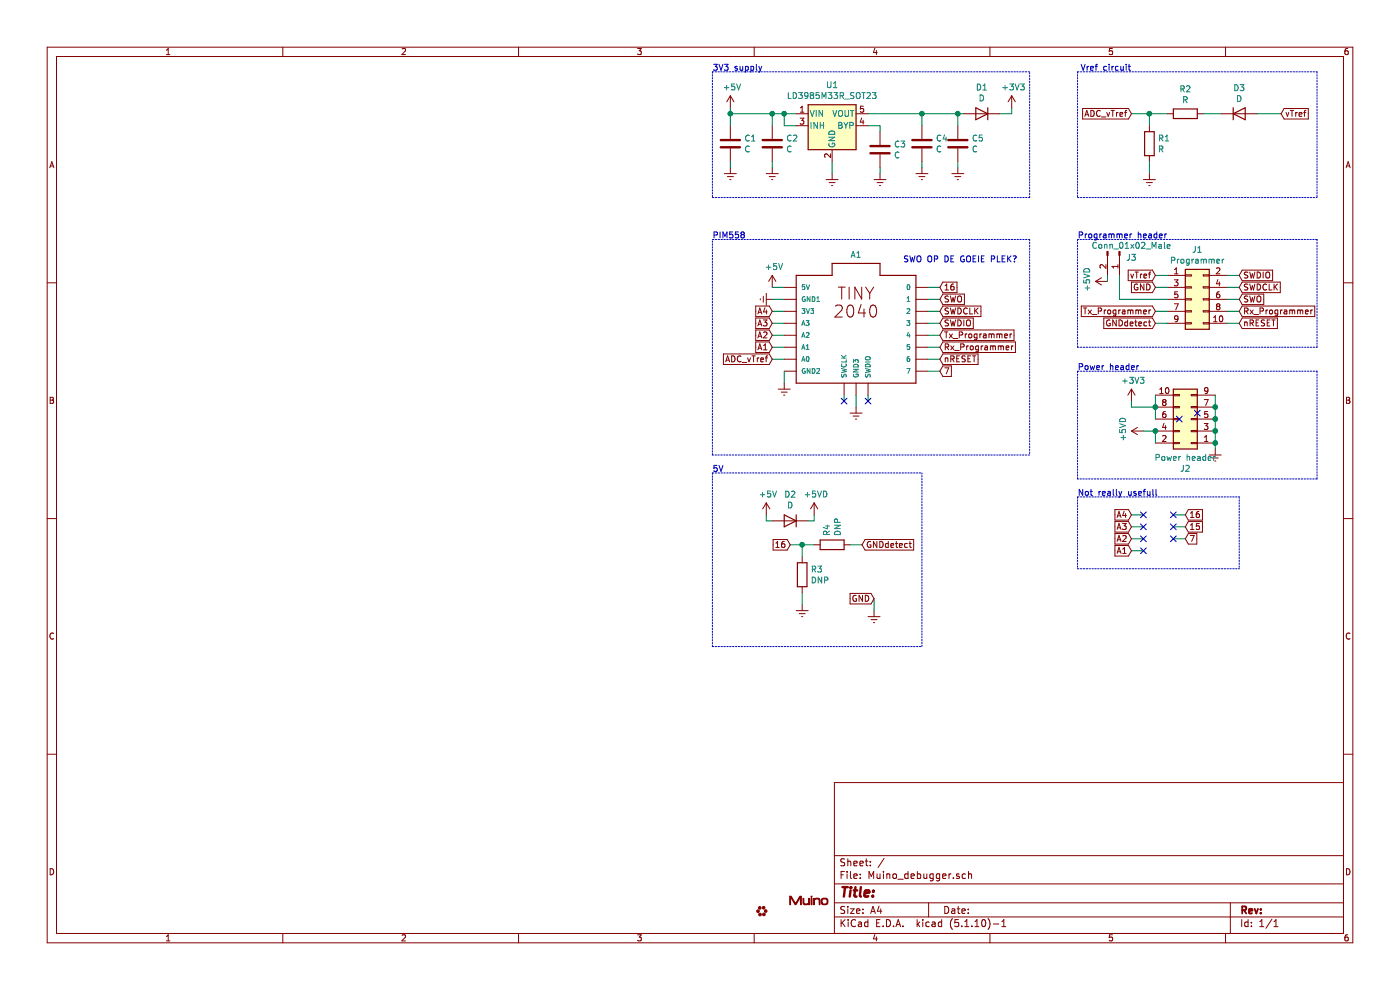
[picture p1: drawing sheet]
EESchema Schematic File Version 4
EELAYER 30 0
EELAYER END
$Descr A4 11693 8268
encoding utf-8
Sheet 1 1
Title ""
Date ""
Rev ""
Comp ""
Comment1 ""
Comment2 ""
Comment3 ""
Comment4 ""
$EndDescr
$Comp
L Connector_Generic:Conn_02x05_Odd_Even J1
U 1 1
P 9950 2500
F 0 "J1" H 10000 2917 50  0000 C CNN
F 1 "Programmer" H 10000 2826 50  0000 C CNN
F 2 "Connector_PinHeader_2.54mm:PinHeader_2x05_P2.54mm_Vertical" H 9950 2500 50  0001 C CNN
F 3 "~" H 9950 2500 50  0001 C CNN
	1    9950 2500
	1    0    0    -1  
$EndComp
Wire Wire Line
	9750 2300 9650 2300
Wire Wire Line
	9650 2400 9750 2400
Wire Wire Line
	9650 2600 9750 2600
Wire Wire Line
	9650 2700 9750 2700
Wire Wire Line
	10250 2300 10350 2300
Wire Wire Line
	10250 2400 10350 2400
Wire Wire Line
	10250 2500 10350 2500
Wire Wire Line
	10250 2600 10350 2600
Wire Wire Line
	10250 2700 10350 2700
Text GLabel 9650 2300 0    50   Input ~ 0
vTref
Text GLabel 9650 2400 0    50   Input ~ 0
GND
Text GLabel 9650 2700 0    50   Input ~ 0
GNDdetect
Text GLabel 10350 2300 2    50   Input ~ 0
SWDIO
Text GLabel 10350 2400 2    50   Input ~ 0
SWDCLK
Text GLabel 10350 2500 2    50   Input ~ 0
SWO
Text GLabel 10350 2700 2    50   Input ~ 0
nRESET
Text GLabel 7850 2400 2    50   Input ~ 0
16
Text GLabel 7850 2800 2    50   Input ~ 0
Tx_Programmer
Text GLabel 7850 2900 2    50   Input ~ 0
Rx_Programmer
Text GLabel 7850 2600 2    50   Input ~ 0
SWDCLK
Text GLabel 7850 2700 2    50   Input ~ 0
SWDIO
Text GLabel 7850 3000 2    50   Input ~ 0
nRESET
Text GLabel 9450 950  0    50   Input ~ 0
ADC_vTref
$Comp
L Device:R R1
U 1 1
P 9600 1200
F 0 "R1" H 9670 1246 50  0000 L CNN
F 1 "R" H 9670 1155 50  0000 L CNN
F 2 "Resistor_SMD:R_0603_1608Metric_Pad0.98x0.95mm_HandSolder" V 9530 1200 50  0001 C CNN
F 3 "~" H 9600 1200 50  0001 C CNN
	1    9600 1200
	1    0    0    -1  
$EndComp
$Comp
L Device:R R2
U 1 1
P 9900 950
F 0 "R2" V 9693 950 50  0000 C CNN
F 1 "R" V 9784 950 50  0000 C CNN
F 2 "Resistor_SMD:R_0603_1608Metric_Pad0.98x0.95mm_HandSolder" V 9830 950 50  0001 C CNN
F 3 "~" H 9900 950 50  0001 C CNN
	1    9900 950 
	0    1    1    0   
$EndComp
Wire Wire Line
	9750 950  9600 950 
Wire Wire Line
	9600 1050 9600 950 
Connection ~ 9600 950 
Wire Wire Line
	9600 950  9450 950 
Wire Wire Line
	10050 950  10200 950 
Text GLabel 10700 950  2    50   Input ~ 0
vTref
Wire Wire Line
	9600 1350 9600 1450
$Comp
L power:Earth #PWR0101
U 1 1
P 9600 1450
F 0 "#PWR0101" H 9600 1200 50  0001 C CNN
F 1 "Earth" H 9600 1300 50  0001 C CNN
F 2 "" H 9600 1450 50  0001 C CNN
F 3 "~" H 9600 1450 50  0001 C CNN
	1    9600 1450
	1    0    0    -1  
$EndComp
Wire Notes Line
	9000 600  9000 1650
Text Notes 9450 600  2    50   ~ 0
Vref circuit\n
Wire Notes Line
	9000 1650 11000 1650
Wire Notes Line
	11000 600  11000 1650
Wire Notes Line
	9000 600  11000 600 
Wire Wire Line
	7750 2400 7850 2400
Wire Wire Line
	7750 2600 7850 2600
Wire Wire Line
	7850 2700 7750 2700
Wire Wire Line
	7750 2800 7850 2800
Wire Wire Line
	7750 2900 7850 2900
Wire Wire Line
	7750 3000 7850 3000
Wire Wire Line
	7750 3100 7850 3100
$Comp
L Suino:LOGO G1
U 1 1
P 6600 7600
F 0 "G1" H 6600 7415 60  0001 C CNN
F 1 "LOGO" H 6600 7785 60  0001 C CNN
F 2 "Muino_debugger:Suino" H 6600 7600 50  0001 C CNN
F 3 "" H 6600 7600 50  0001 C CNN
	1    6600 7600
	1    0    0    -1  
$EndComp
Text GLabel 6450 3000 0    50   Input ~ 0
ADC_vTref
$Comp
L Regulator_Linear:LD3985M33R_SOT23 U1
U 1 1
P 6950 1050
F 0 "U1" H 6950 1392 50  0000 C CNN
F 1 "LD3985M33R_SOT23" H 6950 1301 50  0000 C CNN
F 2 "Package_TO_SOT_SMD:SOT-23-5" H 6950 1375 50  0001 C CIN
F 3 "http://www.st.com/internet/com/TECHNICAL_RESOURCES/TECHNICAL_LITERATURE/DATASHEET/CD00003395.pdf" H 6950 1050 50  0001 C CNN
	1    6950 1050
	1    0    0    -1  
$EndComp
$Comp
L power:Earth #PWR08
U 1 1
P 7150 3400
F 0 "#PWR08" H 7150 3150 50  0001 C CNN
F 1 "Earth" H 7150 3250 50  0001 C CNN
F 2 "" H 7150 3400 50  0001 C CNN
F 3 "~" H 7150 3400 50  0001 C CNN
	1    7150 3400
	1    0    0    -1  
$EndComp
$Comp
L power:Earth #PWR05
U 1 1
P 6450 2500
F 0 "#PWR05" H 6450 2250 50  0001 C CNN
F 1 "Earth" H 6450 2350 50  0001 C CNN
F 2 "" H 6450 2500 50  0001 C CNN
F 3 "~" H 6450 2500 50  0001 C CNN
	1    6450 2500
	0    1    1    0   
$EndComp
$Comp
L power:Earth #PWR07
U 1 1
P 6950 1450
F 0 "#PWR07" H 6950 1200 50  0001 C CNN
F 1 "Earth" H 6950 1300 50  0001 C CNN
F 2 "" H 6950 1450 50  0001 C CNN
F 3 "~" H 6950 1450 50  0001 C CNN
	1    6950 1450
	1    0    0    -1  
$EndComp
$Comp
L power:+5V #PWR01
U 1 1
P 6100 900
F 0 "#PWR01" H 6100 750 50  0001 C CNN
F 1 "+5V" H 6115 1073 50  0000 C CNN
F 2 "" H 6100 900 50  0001 C CNN
F 3 "" H 6100 900 50  0001 C CNN
	1    6100 900 
	1    0    0    -1  
$EndComp
$Comp
L power:+5V #PWR04
U 1 1
P 6450 2400
F 0 "#PWR04" H 6450 2250 50  0001 C CNN
F 1 "+5V" H 6465 2573 50  0000 C CNN
F 2 "" H 6450 2400 50  0001 C CNN
F 3 "" H 6450 2400 50  0001 C CNN
	1    6450 2400
	1    0    0    -1  
$EndComp
Wire Wire Line
	6550 2400 6450 2400
Wire Wire Line
	6550 2500 6450 2500
Wire Wire Line
	6450 3000 6550 3000
Wire Wire Line
	7150 3400 7150 3300
Wire Wire Line
	6950 1350 6950 1450
Wire Wire Line
	6650 950  6550 950 
Wire Wire Line
	6550 950  6550 1050
Connection ~ 6550 950 
Wire Wire Line
	6550 950  6450 950 
$Comp
L Device:C C2
U 1 1
P 6450 1200
F 0 "C2" H 6565 1246 50  0000 L CNN
F 1 "C" H 6565 1155 50  0000 L CNN
F 2 "Capacitor_SMD:C_0603_1608Metric_Pad1.08x0.95mm_HandSolder" H 6488 1050 50  0001 C CNN
F 3 "~" H 6450 1200 50  0001 C CNN
	1    6450 1200
	1    0    0    -1  
$EndComp
Wire Wire Line
	6550 1050 6650 1050
$Comp
L Device:C C1
U 1 1
P 6100 1200
F 0 "C1" H 6215 1246 50  0000 L CNN
F 1 "C" H 6215 1155 50  0000 L CNN
F 2 "Capacitor_SMD:C_0603_1608Metric_Pad1.08x0.95mm_HandSolder" H 6138 1050 50  0001 C CNN
F 3 "~" H 6100 1200 50  0001 C CNN
	1    6100 1200
	1    0    0    -1  
$EndComp
Wire Wire Line
	6450 1050 6450 950 
Connection ~ 6450 950 
Wire Wire Line
	6100 1050 6100 950 
Wire Wire Line
	6100 950  6450 950 
Wire Wire Line
	6100 950  6100 900 
Connection ~ 6100 950 
Wire Wire Line
	6100 1350 6100 1400
Wire Wire Line
	6450 1400 6450 1350
$Comp
L power:Earth #PWR03
U 1 1
P 6450 1400
F 0 "#PWR03" H 6450 1150 50  0001 C CNN
F 1 "Earth" H 6450 1250 50  0001 C CNN
F 2 "" H 6450 1400 50  0001 C CNN
F 3 "~" H 6450 1400 50  0001 C CNN
	1    6450 1400
	1    0    0    -1  
$EndComp
$Comp
L power:Earth #PWR02
U 1 1
P 6100 1400
F 0 "#PWR02" H 6100 1150 50  0001 C CNN
F 1 "Earth" H 6100 1250 50  0001 C CNN
F 2 "" H 6100 1400 50  0001 C CNN
F 3 "~" H 6100 1400 50  0001 C CNN
	1    6100 1400
	1    0    0    -1  
$EndComp
$Comp
L Device:C C3
U 1 1
P 7350 1250
F 0 "C3" H 7465 1296 50  0000 L CNN
F 1 "C" H 7465 1205 50  0000 L CNN
F 2 "Capacitor_SMD:C_0603_1608Metric_Pad1.08x0.95mm_HandSolder" H 7388 1100 50  0001 C CNN
F 3 "~" H 7350 1250 50  0001 C CNN
	1    7350 1250
	1    0    0    -1  
$EndComp
Wire Wire Line
	7350 1400 7350 1450
$Comp
L power:Earth #PWR09
U 1 1
P 7350 1450
F 0 "#PWR09" H 7350 1200 50  0001 C CNN
F 1 "Earth" H 7350 1300 50  0001 C CNN
F 2 "" H 7350 1450 50  0001 C CNN
F 3 "~" H 7350 1450 50  0001 C CNN
	1    7350 1450
	1    0    0    -1  
$EndComp
$Comp
L Device:C C4
U 1 1
P 7700 1200
F 0 "C4" H 7815 1246 50  0000 L CNN
F 1 "C" H 7815 1155 50  0000 L CNN
F 2 "Capacitor_SMD:C_0603_1608Metric_Pad1.08x0.95mm_HandSolder" H 7738 1050 50  0001 C CNN
F 3 "~" H 7700 1200 50  0001 C CNN
	1    7700 1200
	1    0    0    -1  
$EndComp
Wire Wire Line
	7700 1350 7700 1400
$Comp
L power:Earth #PWR010
U 1 1
P 7700 1400
F 0 "#PWR010" H 7700 1150 50  0001 C CNN
F 1 "Earth" H 7700 1250 50  0001 C CNN
F 2 "" H 7700 1400 50  0001 C CNN
F 3 "~" H 7700 1400 50  0001 C CNN
	1    7700 1400
	1    0    0    -1  
$EndComp
$Comp
L Device:C C5
U 1 1
P 8000 1200
F 0 "C5" H 8115 1246 50  0000 L CNN
F 1 "C" H 8115 1155 50  0000 L CNN
F 2 "Capacitor_SMD:C_0603_1608Metric_Pad1.08x0.95mm_HandSolder" H 8038 1050 50  0001 C CNN
F 3 "~" H 8000 1200 50  0001 C CNN
	1    8000 1200
	1    0    0    -1  
$EndComp
Wire Wire Line
	8000 1350 8000 1400
$Comp
L power:Earth #PWR011
U 1 1
P 8000 1400
F 0 "#PWR011" H 8000 1150 50  0001 C CNN
F 1 "Earth" H 8000 1250 50  0001 C CNN
F 2 "" H 8000 1400 50  0001 C CNN
F 3 "~" H 8000 1400 50  0001 C CNN
	1    8000 1400
	1    0    0    -1  
$EndComp
Wire Wire Line
	7350 1100 7350 1050
Wire Wire Line
	7250 1050 7350 1050
Wire Wire Line
	7250 950  7700 950 
Wire Wire Line
	7700 950  7700 1050
Wire Wire Line
	7700 950  8000 950 
Wire Wire Line
	8000 950  8000 1050
Connection ~ 7700 950 
Wire Wire Line
	8000 950  8050 950 
Connection ~ 8000 950 
$Comp
L Device:D D1
U 1 1
P 8200 950
F 0 "D1" H 8200 733 50  0000 C CNN
F 1 "D" H 8200 824 50  0000 C CNN
F 2 "Diode_SMD:D_SOD-323_HandSoldering" H 8200 950 50  0001 C CNN
F 3 "~" H 8200 950 50  0001 C CNN
	1    8200 950 
	-1   0    0    1   
$EndComp
$Comp
L Device:D D3
U 1 1
P 10350 950
F 0 "D3" H 10350 1167 50  0000 C CNN
F 1 "D" H 10350 1076 50  0000 C CNN
F 2 "Diode_SMD:D_SOD-323_HandSoldering" H 10350 950 50  0001 C CNN
F 3 "~" H 10350 950 50  0001 C CNN
	1    10350 950 
	1    0    0    -1  
$EndComp
Wire Wire Line
	10500 950  10700 950 
Wire Wire Line
	8450 900  8450 950 
Wire Wire Line
	8450 950  8350 950 
$Comp
L power:+3V3 #PWR012
U 1 1
P 8450 900
F 0 "#PWR012" H 8450 750 50  0001 C CNN
F 1 "+3V3" H 8465 1073 50  0000 C CNN
F 2 "" H 8450 900 50  0001 C CNN
F 3 "" H 8450 900 50  0001 C CNN
	1    8450 900 
	1    0    0    -1  
$EndComp
Wire Notes Line
	5950 600  5950 1650
Wire Notes Line
	5950 1650 8600 1650
Wire Notes Line
	8600 1650 8600 600 
Wire Notes Line
	8600 600  5950 600 
Text Notes 5950 600  0    50   ~ 0
3V3 supply
$Comp
L power:Earth #PWR06
U 1 1
P 6550 3200
F 0 "#PWR06" H 6550 2950 50  0001 C CNN
F 1 "Earth" H 6550 3050 50  0001 C CNN
F 2 "" H 6550 3200 50  0001 C CNN
F 3 "~" H 6550 3200 50  0001 C CNN
	1    6550 3200
	1    0    0    -1  
$EndComp
Wire Wire Line
	6550 3200 6550 3100
$Comp
L Connector_Generic:Conn_02x05_Odd_Even J2
U 1 1
P 9950 3500
F 0 "J2" H 10000 3917 50  0000 C CNN
F 1 "Power header" H 10000 3826 50  0000 C CNN
F 2 "Connector_PinHeader_2.54mm:PinHeader_2x05_P2.54mm_Vertical" H 9950 3500 50  0001 C CNN
F 3 "~" H 9950 3500 50  0001 C CNN
	1    9950 3500
	-1   0    0    1   
$EndComp
$Comp
L power:+3V3 #PWR014
U 1 1
P 9450 3350
F 0 "#PWR014" H 9450 3200 50  0001 C CNN
F 1 "+3V3" H 9465 3523 50  0000 C CNN
F 2 "" H 9450 3350 50  0001 C CNN
F 3 "" H 9450 3350 50  0001 C CNN
	1    9450 3350
	1    0    0    -1  
$EndComp
Connection ~ 9650 3400
Wire Wire Line
	9650 3400 9650 3300
Wire Wire Line
	9650 3400 9650 3500
Wire Wire Line
	9450 3350 9450 3400
Wire Wire Line
	9450 3400 9650 3400
Wire Wire Line
	9650 3700 9650 3600
Connection ~ 9650 3600
$Comp
L Device:D D2
U 1 1
P 6600 4350
F 0 "D2" H 6600 4133 50  0000 C CNN
F 1 "D" H 6600 4224 50  0000 C CNN
F 2 "Diode_SMD:D_SOD-323_HandSoldering" H 6600 4350 50  0001 C CNN
F 3 "~" H 6600 4350 50  0001 C CNN
	1    6600 4350
	-1   0    0    1   
$EndComp
Wire Wire Line
	9550 3600 9650 3600
$Comp
L power:+5V #PWR013
U 1 1
P 6400 4300
F 0 "#PWR013" H 6400 4150 50  0001 C CNN
F 1 "+5V" H 6415 4473 50  0000 C CNN
F 2 "" H 6400 4300 50  0001 C CNN
F 3 "" H 6400 4300 50  0001 C CNN
	1    6400 4300
	1    0    0    -1  
$EndComp
Wire Wire Line
	6400 4300 6400 4350
Wire Wire Line
	6400 4350 6450 4350
Wire Wire Line
	10150 3700 10150 3750
$Comp
L power:Earth #PWR015
U 1 1
P 10150 3750
F 0 "#PWR015" H 10150 3500 50  0001 C CNN
F 1 "Earth" H 10150 3600 50  0001 C CNN
F 2 "" H 10150 3750 50  0001 C CNN
F 3 "~" H 10150 3750 50  0001 C CNN
	1    10150 3750
	1    0    0    -1  
$EndComp
Wire Wire Line
	10150 3700 10150 3600
Connection ~ 10150 3700
Connection ~ 10150 3400
Wire Wire Line
	10150 3400 10150 3300
Connection ~ 10150 3500
Wire Wire Line
	10150 3500 10150 3400
Connection ~ 10150 3600
Wire Wire Line
	10150 3600 10150 3500
Text GLabel 9650 2600 0    50   Input ~ 0
Tx_Programmer
Text GLabel 10350 2600 2    50   Input ~ 0
Rx_Programmer
Wire Notes Line
	9000 2900 11000 2900
Wire Notes Line
	11000 2900 11000 2000
Wire Notes Line
	11000 2000 9000 2000
Wire Notes Line
	9000 2000 9000 2900
Text Notes 9000 2000 0    50   ~ 0
Programmer header
Wire Notes Line
	9000 3100 11000 3100
Wire Notes Line
	11000 3100 11000 4000
Wire Notes Line
	11000 4000 9000 4000
Wire Notes Line
	9000 4000 9000 3100
Text Notes 9000 3100 0    50   ~ 0
Power header
Text GLabel 6450 2900 0    50   Input ~ 0
A1
Text GLabel 6450 2800 0    50   Input ~ 0
A2
Text GLabel 6450 2700 0    50   Input ~ 0
A3
Wire Wire Line
	6450 2700 6550 2700
Wire Wire Line
	6450 2800 6550 2800
Wire Wire Line
	6550 2900 6450 2900
Wire Wire Line
	6450 2600 6550 2600
Text GLabel 6450 2600 0    50   Input ~ 0
A4
Wire Wire Line
	7250 3350 7250 3300
Wire Notes Line
	5950 2000 8600 2000
Wire Notes Line
	8600 2000 8600 3800
Wire Notes Line
	8600 3800 5950 3800
Wire Notes Line
	5950 3800 5950 2000
Text Notes 5950 2000 0    50   ~ 0
PIM558
Wire Wire Line
	7050 3300 7050 3350
$Comp
L TINY2040:TINY2040 A1
U 1 1
P 7150 2800
F 0 "A1" H 7150 3475 50  0000 C CNN
F 1 "TINY2040" H 7150 2800 50  0001 L BNN
F 2 "TINY2040" H 7150 2800 50  0001 L BNN
F 3 "" H 7150 2800 50  0001 L BNN
	1    7150 2800
	1    0    0    -1  
$EndComp
Text Notes 5950 3950 0    50   ~ 0
5V\n
$Comp
L power:+5VD #PWR016
U 1 1
P 6800 4300
F 0 "#PWR016" H 6800 4150 50  0001 C CNN
F 1 "+5VD" H 6815 4473 50  0000 C CNN
F 2 "" H 6800 4300 50  0001 C CNN
F 3 "" H 6800 4300 50  0001 C CNN
	1    6800 4300
	1    0    0    -1  
$EndComp
Wire Wire Line
	6800 4350 6800 4300
Wire Wire Line
	6750 4350 6800 4350
$Comp
L power:+5VD #PWR018
U 1 1
P 9550 3600
F 0 "#PWR018" H 9550 3450 50  0001 C CNN
F 1 "+5VD" H 9565 3773 50  0000 C CNN
F 2 "" H 9550 3600 50  0001 C CNN
F 3 "" H 9550 3600 50  0001 C CNN
	1    9550 3600
	0    -1   -1   0   
$EndComp
$Comp
L power:+5VD #PWR017
U 1 1
P 9250 2350
F 0 "#PWR017" H 9250 2200 50  0001 C CNN
F 1 "+5VD" H 9265 2523 50  0000 C CNN
F 2 "" H 9250 2350 50  0001 C CNN
F 3 "" H 9250 2350 50  0001 C CNN
	1    9250 2350
	0    -1   -1   0   
$EndComp
NoConn ~ 7050 3350
NoConn ~ 7250 3350
Wire Notes Line
	9000 4150 9000 4750
Wire Notes Line
	9000 4750 10350 4750
Wire Notes Line
	9000 4150 10350 4150
Wire Notes Line
	10350 4150 10350 4750
Text Notes 9000 4150 0    50   ~ 0
Not really usefull
Text GLabel 9450 4600 0    50   Input ~ 0
A1
Text GLabel 9450 4500 0    50   Input ~ 0
A2
Text GLabel 9450 4400 0    50   Input ~ 0
A3
Wire Wire Line
	9450 4400 9550 4400
Wire Wire Line
	9450 4500 9550 4500
Wire Wire Line
	9550 4600 9450 4600
Wire Wire Line
	9450 4300 9550 4300
Text GLabel 9450 4300 0    50   Input ~ 0
A4
Text GLabel 9900 4300 2    50   Input ~ 0
16
Text GLabel 9900 4400 2    50   Input ~ 0
15
Wire Wire Line
	9800 4300 9900 4300
Wire Wire Line
	9800 4400 9900 4400
NoConn ~ 9550 4300
NoConn ~ 9550 4400
NoConn ~ 9550 4500
NoConn ~ 9550 4600
NoConn ~ 9800 4400
NoConn ~ 9800 4300
Text GLabel 7850 3100 2    50   Input ~ 0
7
Wire Wire Line
	9800 4500 9900 4500
Text GLabel 9900 4500 2    50   Input ~ 0
7
NoConn ~ 9800 4500
NoConn ~ 10000 3450
NoConn ~ 9850 3500
Wire Wire Line
	7750 2500 7850 2500
Text GLabel 7850 2500 2    50   Input ~ 0
SWO
$Comp
L Device:R R3
U 1 1
P 6700 4800
F 0 "R3" H 6770 4846 50  0000 L CNN
F 1 "DNP" H 6770 4755 50  0000 L CNN
F 2 "Resistor_SMD:R_0603_1608Metric_Pad0.98x0.95mm_HandSolder" V 6630 4800 50  0001 C CNN
F 3 "~" H 6700 4800 50  0001 C CNN
	1    6700 4800
	1    0    0    -1  
$EndComp
Wire Wire Line
	6700 4950 6700 5050
$Comp
L power:Earth #PWR019
U 1 1
P 6700 5050
F 0 "#PWR019" H 6700 4800 50  0001 C CNN
F 1 "Earth" H 6700 4900 50  0001 C CNN
F 2 "" H 6700 5050 50  0001 C CNN
F 3 "~" H 6700 5050 50  0001 C CNN
	1    6700 5050
	1    0    0    -1  
$EndComp
Wire Notes Line
	5950 3950 5950 5400
Wire Notes Line
	5950 5400 7700 5400
Wire Notes Line
	7700 5400 7700 3950
Wire Notes Line
	5950 3950 7700 3950
$Comp
L Device:R R4
U 1 1
P 6950 4550
F 0 "R4" H 7020 4596 50  0000 L CNN
F 1 "DNP" H 7020 4505 50  0000 L CNN
F 2 "Resistor_SMD:R_0603_1608Metric_Pad0.98x0.95mm_HandSolder" V 6880 4550 50  0001 C CNN
F 3 "~" H 6950 4550 50  0001 C CNN
	1    6950 4550
	0    -1   -1   0   
$EndComp
Wire Wire Line
	7100 4550 7200 4550
Text GLabel 7200 4550 2    50   Input ~ 0
GNDdetect
Text GLabel 6600 4550 0    50   Input ~ 0
16
Wire Wire Line
	6600 4550 6700 4550
Wire Wire Line
	6700 4650 6700 4550
Connection ~ 6700 4550
Wire Wire Line
	6700 4550 6800 4550
$Comp
L power:Earth #PWR0102
U 1 1
P 7300 5100
F 0 "#PWR0102" H 7300 4850 50  0001 C CNN
F 1 "Earth" H 7300 4950 50  0001 C CNN
F 2 "" H 7300 5100 50  0001 C CNN
F 3 "~" H 7300 5100 50  0001 C CNN
	1    7300 5100
	1    0    0    -1  
$EndComp
Wire Wire Line
	7300 5100 7300 5000
Text GLabel 7300 5000 0    50   Input ~ 0
GND
$Comp
L Connector:Conn_01x02_Male J3
U 1 1
P 9350 2100
F 0 "J3" V 9400 2200 50  0000 C CNN
F 1 "Conn_01x02_Male" V 9300 2200 50  0000 C CNN
F 2 "Connector_PinHeader_2.54mm:PinHeader_1x02_P2.54mm_Vertical" H 9350 2100 50  0001 C CNN
F 3 "~" H 9350 2100 50  0001 C CNN
	1    9350 2100
	0    1    1    0   
$EndComp
Wire Wire Line
	9250 2300 9250 2350
Wire Wire Line
	9750 2500 9350 2500
Wire Wire Line
	9350 2500 9350 2300
$EndSCHEMATC
